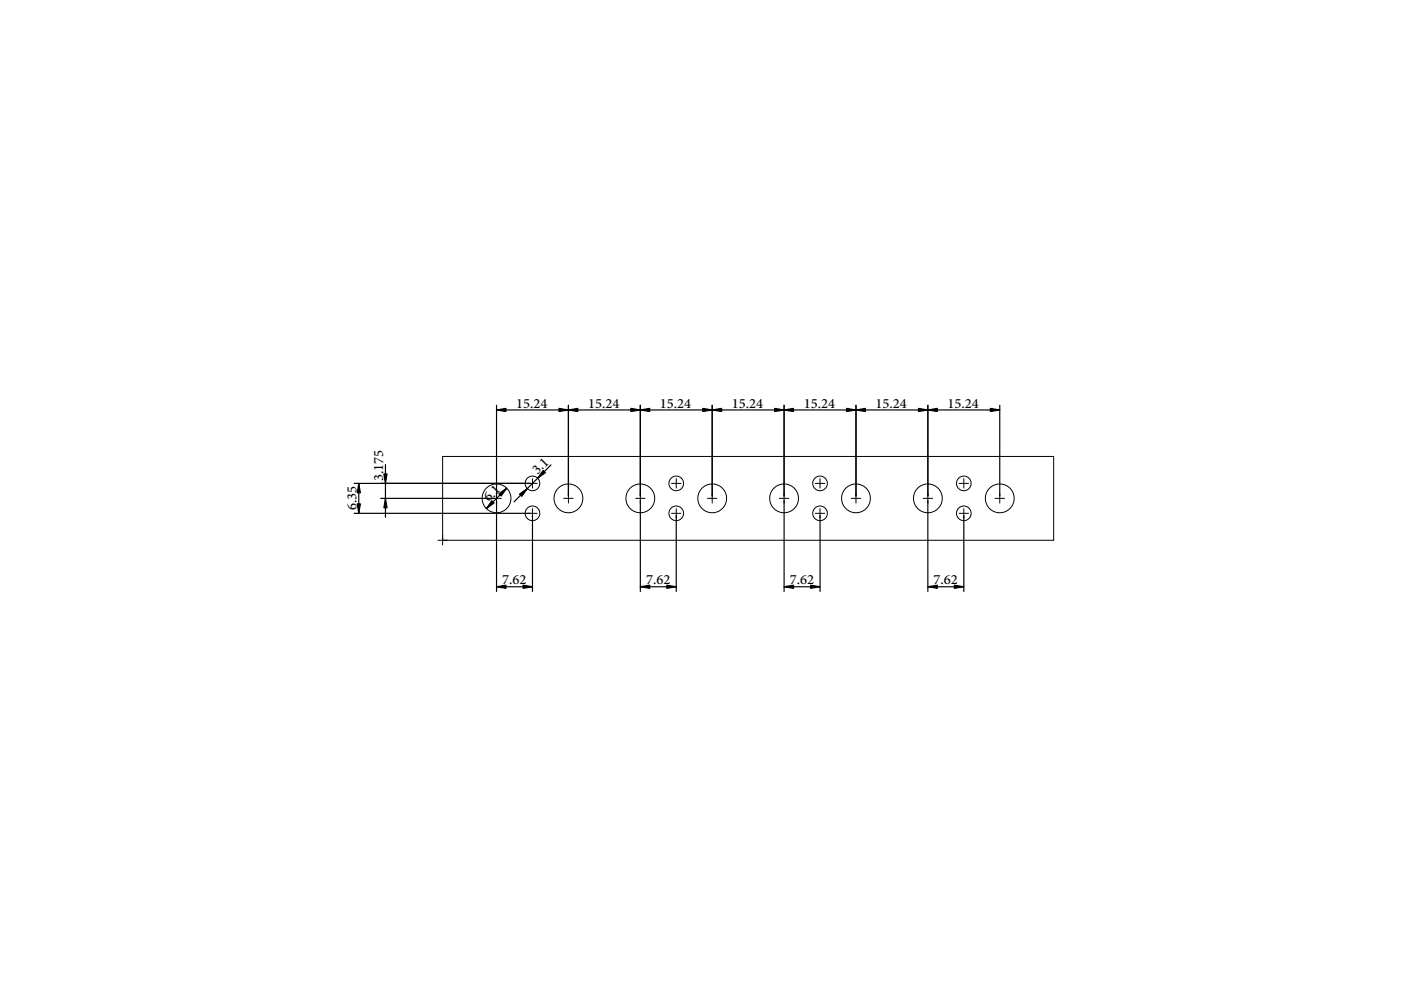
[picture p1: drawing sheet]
<svg xmlns="http://www.w3.org/2000/svg" width="297mm" height="210mm" viewBox="0 0 297 210" stroke-linecap="round" stroke-linejoin="round" font-family="sans-serif">
<g fill="none" stroke="#000" stroke-width=".21">
<path d="M92.8 114.6h130.6v-17.8h-129.6v18.7M104.3 105.7h2M105.3 104.7v2M111.9 102.5h2M111.9 108.8h2M112.9 101.5v2M112.9 107.8v2M119.5 105.7h2M120.5 104.7v2M134.8 105.7h2M135.8 104.7v2M142.4 102.5h2"/>
<path d="M142.4 108.8h2M143.4 101.5v2M143.4 107.8v2M150 105.7h2M151 104.7v2M165.2 105.7h2M166.2 104.7v2M172.9 102.5h2M172.9 108.8h2M173.9 101.5v2M173.9 107.8v2M180.5 105.7h2"/>
<path d="M181.5 104.7v2M195.7 105.7h2M196.7 104.7v2M203.3 102.5h2M203.3 108.8h2M204.3 101.5v2M204.3 107.8v2M211 105.7h2M212 104.7v2"/>
<circle cx="105.3" cy="105.7" r="3"/>
<circle cx="112.9" cy="108.8" r="1.55"/>
<circle cx="112.9" cy="102.5" r="1.55"/>
<circle cx="120.5" cy="105.7" r="3"/>
<circle cx="135.8" cy="105.7" r="3"/>
<circle cx="143.4" cy="108.8" r="1.55"/>
<circle cx="143.4" cy="102.5" r="1.55"/>
<circle cx="151" cy="105.7" r="3"/>
<circle cx="166.2" cy="105.7" r="3"/>
<circle cx="173.9" cy="108.8" r="1.55"/>
<circle cx="173.9" cy="102.5" r="1.55"/>
<circle cx="181.5" cy="105.7" r="3"/>
<circle cx="196.7" cy="105.7" r="3"/>
<circle cx="204.3" cy="108.8" r="1.55"/>
<circle cx="204.3" cy="102.5" r="1.55"/>
<circle cx="212" cy="105.7" r="3"/>
</g>
<g fill="none" stroke="#000" stroke-width=".25">
<path d="M81.7 98.5v11.2M105.3 85.9v19.3M105.3 86.9h106.7M116.8 98.6l-7.8 7.8M120.5 85.9v19.3M135.8 85.9v19.3M151 85.9v19.3M166.2 85.9v19.3M181.5 85.9v19.3M196.7 85.9v19.3M212 85.9v19.3M75.1 102.5h37.3"/>
<path d="M75.1 108.8h37.3M76.1 102.5v6.3M80.7 105.7h24.1M105.3 106.2v19.2M107.4 103.5l-4.3 4.3M112.9 109.3v16.1M135.8 106.2v19.2M143.4 109.3v16.1M166.2 106.2v19.2M173.9 109.3v16.1M196.7 106.2v19.2M204.3 109.3v16.1"/>
<path d="M105.3 124.4h7.6M135.8 124.4h7.6M166.2 124.4h7.7M196.7 124.4h7.6"/>
</g>
<g fill="#000">
<path d="M105.3 86.9l2-.3v.7zM118.5 86.6l2 .3-2 .4zM120.5 86.9l2-.3v.7zM133.8 86.6l2 .3-2 .4zM135.8 86.9l2-.3v.7zM149 86.6l2 .3-2 .4zM151 86.9l2-.3v.7zM164.2 86.6l2 .3-2 .4zM166.2 86.9l2-.3v.7zM179.5 86.6l2 .3-2 .4zM181.5 86.9l2-.3v.7zM194.7 86.6l2 .3-2 .4z"/>
<path d="M196.7 86.9l2-.3v.7zM210 86.6l2 .3-2 .4zM76.1 102.5l.3 2h-.7zM75.7 106.8h.7l-.3 2zM81.4 100.5h.7l-.4 2zM81.7 105.7l.4 2h-.7zM104.3 106.2l.5 .4-1.7 1.2zM105.8 104.7l1.6-1.2-1.1 1.7zM110.2 104.8l1.6-1.2-1.2 1.6zM115.2 99.7l.4 .5-1.6 1.2zM105.3 124.4l2-.3v.6zM110.9 124.1l2 .3-2 .3z"/>
<path d="M135.8 124.4l2-.3v.6zM141.4 124.1l2 .3-2 .3zM166.2 124.4l2-.3v.6zM171.9 124.1l2 .3-2 .3zM196.7 124.4l2-.3v.6zM202.3 124.1l2 .3-2 .3z"/>
</g>
<g fill="#000" stroke="#000" stroke-width=".25">
<path d="M105.3 86.9l2-.3v.7zM118.5 86.6l2 .3-2 .4zM120.5 86.9l2-.3v.7zM133.8 86.6l2 .3-2 .4zM135.8 86.9l2-.3v.7zM149 86.6l2 .3-2 .4zM151 86.9l2-.3v.7zM164.2 86.6l2 .3-2 .4zM166.2 86.9l2-.3v.7zM179.5 86.6l2 .3-2 .4zM181.5 86.9l2-.3v.7zM194.7 86.6l2 .3-2 .4z"/>
<path d="M196.7 86.9l2-.3v.7zM210 86.6l2 .3-2 .4zM76.1 102.5l.3 2h-.7zM75.7 106.8h.7l-.3 2zM81.4 100.5h.7l-.4 2zM81.7 105.7l.4 2h-.7zM104.3 106.2l.5 .4-1.7 1.2zM105.8 104.7l1.6-1.2-1.1 1.7zM110.2 104.8l1.6-1.2-1.2 1.6zM115.2 99.7l.4 .5-1.6 1.2zM105.3 124.4l2-.3v.6zM110.9 124.1l2 .3-2 .3z"/>
<path d="M135.8 124.4l2-.3v.6zM141.4 124.1l2 .3-2 .3zM166.2 124.4l2-.3v.6zM171.9 124.1l2 .3-2 .3zM196.7 124.4l2-.3v.6zM202.3 124.1l2 .3-2 .3z"/>
</g>
<g font-size="4.2">
<text x="109.4" y="86.4">15.24</text>
<text x="124.7" y="86.4">15.24</text>
<text x="139.9" y="86.4">15.24</text>
<text x="155.2" y="86.4">15.24</text>
<text x="170.4" y="86.4">15.24</text>
<text x="185.7" y="86.4">15.24</text>
<text x="200.9" y="86.4">15.24</text>
<text x="113.9" y="100.7" transform="rotate(-45 113.9 100.7)">3.1</text>
<text x="81.2" y="102.1" transform="rotate(-90 81.2 102.1)">3.175</text>
<text x="103.7" y="106.5" transform="rotate(-45 103.7 106.5)">6.1</text>
<text x="75.6" y="108.2" transform="rotate(-90 75.6 108.2)">6.35</text>
<text x="106.5" y="123.9">7.62</text>
<text x="137" y="123.9">7.62</text>
<text x="167.5" y="123.9">7.62</text>
<text x="197.9" y="123.9">7.62</text>
</g>
</svg>
